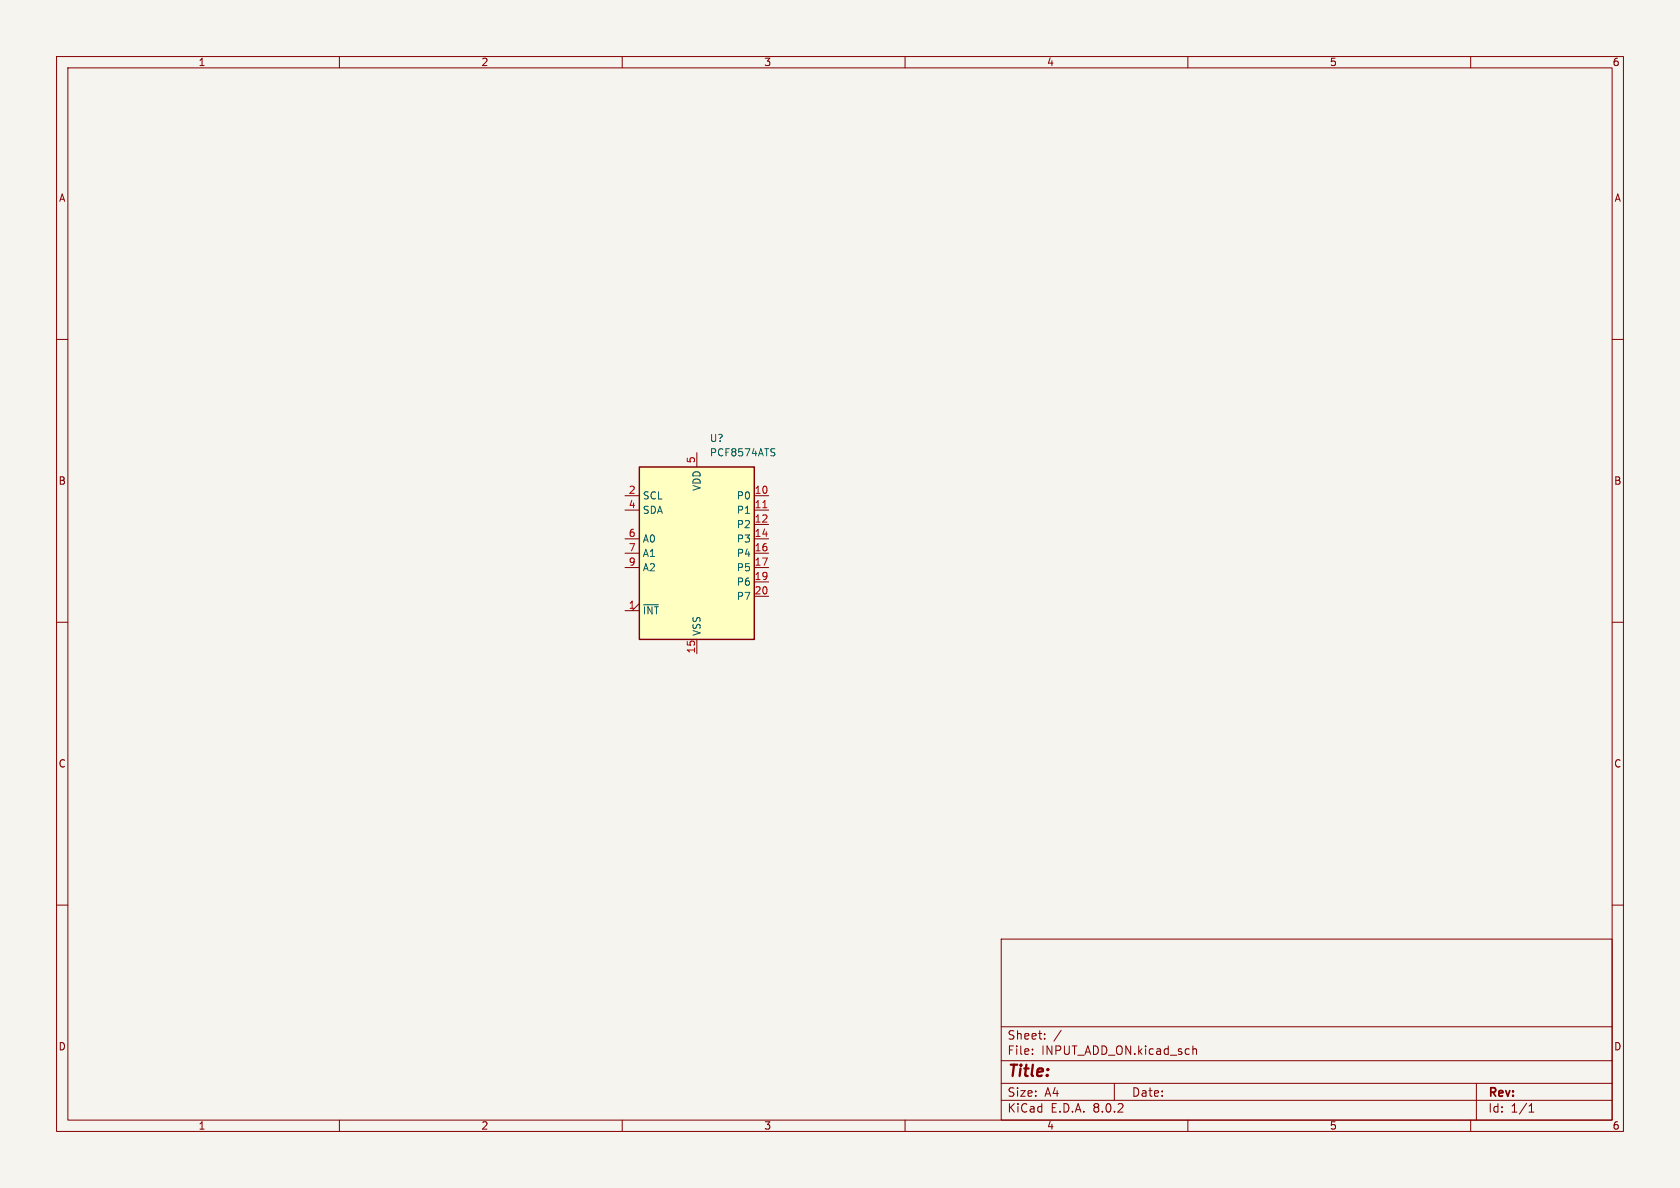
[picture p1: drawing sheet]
<svg xmlns="http://www.w3.org/2000/svg" width="297mm" height="210mm" viewBox="0 0 297 210" stroke-linecap="round" stroke-linejoin="round" font-family="sans-serif">
<path d="M0 0h297v210h-297z" fill="#f5f4ef" stroke="#f5f4ef" stroke-width=".18"/>
<g fill="none" stroke="#840000" stroke-width=".18">
<path d="M10 10h277v190h-277zM12 12h273v186h-273zM60 10v2M110 10v2M160 10v2M210 10v2M260 10v2M10 60h2M285 60h2M10 110h2M285 110h2M10 160h2"/>
<path d="M285 160h2M177 166h108v32h-108zM60 198v2M110 198v2M160 198v2M177 194.5h108M177 191.5h108M177 187.5h108M177 181.5h108M182.5 186.3v.1M182.5 185.5v.1M184.7 183.6v.1"/>
<path d="M184.7 182.8v.1M187.6 182.1l-1.3 2M197 191.5v3M210 198v2M210.9 184.9v1.5M210.9 185.5l.2-.1 .4 .1v.9M260 198v2M261 191.5v6.5M270.3 196.6h.9M270.3 195.5l.4-.4v1.5"/>
</g>
<path d="M113 82.6h20.3v30.4h-20.3z" fill="#ffffc2"/>
<path d="M113 82.6h20.3v30.4h-20.3z" fill="none" stroke="#840000" stroke-width=".25"/>
<g fill="none" stroke="#840000" stroke-width=".18">
<path d="M110.5 87.6h2.5M110.5 90.2h2.5M110.5 95.3h2.5M110.5 97.8h2.5M123.2 80v2.6M133.3 87.6h2.6M133.3 90.2h2.6M133.3 92.7h2.6M133.3 95.3h2.6M133.3 97.8h2.6M110.5 108h2.5M110.5 100.3h2.5"/>
<path d="M113 106.7l-1.2 1.3M123.2 113v2.6M133.3 100.3h2.6M133.3 102.9h2.6M133.3 105.4h2.6"/>
</g>
<path d="M136.7 80l.3 .2-.3 .4M136.8 79.3l.2 .1M113.8 106.9h2.6" fill="none" stroke="#006464" stroke-width=".18"/>
<path d="M134.9 89.8h.7" fill="none" stroke="#a90000" stroke-width=".18"/>
<text font-size="2.8" fill="#840000" x="178" y="190.9">Title:</text>
<g font-size="2.1" fill="#840000">
<text x="178" y="184">Sheet:</text>
<text x="178" y="186.7">File:</text>
<text x="184.1" y="186.7">INPUT_ADD_ON.kicad_sch</text>
<text x="178" y="196.9">KiCad</text>
<text x="178" y="194.1">Size:</text>
<text x="184.7" y="194.1">A4</text>
<text x="185.7" y="196.9">E.D.A.</text>
<text x="193.3" y="196.9">8.0.2</text>
<text x="200" y="194.1">Date:</text>
<text x="263" y="194.3">Rev:</text>
<text x="263" y="196.9">Id:</text>
<text x="267.1" y="196.9">1/1</text>
</g>
<g font-size="1.8" fill="#840000">
<text x="35" y="11.9">1</text>
<text x="85" y="11.9">2</text>
<text x="135" y="11.9">3</text>
<text x="185" y="11.9">4</text>
<text x="235" y="11.9">5</text>
<text x="285" y="11.9">6</text>
<text x="10.3" y="35.9">A</text>
<text x="285.3" y="35.9">A</text>
<text x="10.3" y="85.9">B</text>
<text x="285.3" y="85.9">B</text>
<text x="10.3" y="135.9">C</text>
<text x="285.3" y="135.9">C</text>
<text x="10.3" y="185.9">D</text>
<text x="285.3" y="185.9">D</text>
<text x="35" y="199.9">1</text>
<text x="85" y="199.9">2</text>
<text x="135" y="199.9">3</text>
<text x="185" y="199.9">4</text>
<text x="235" y="199.9">5</text>
<text x="285" y="199.9">6</text>
</g>
<g font-size="1.8" fill="#a90000">
<text x="122.9" y="82" transform="rotate(-90 122.9 82)">5</text>
<text x="111.1" y="87.4">2</text>
<text x="111.1" y="89.9">4</text>
<text x="133.3" y="87.4">10</text>
<text x="133.3" y="89.9">11</text>
<text x="111.1" y="95">6</text>
<text x="133.3" y="92.5">12</text>
<text x="133.3" y="95">14</text>
<text x="111.1" y="97.5">7</text>
<text x="111.1" y="100.1">9</text>
<text x="133.3" y="97.5">16</text>
<text x="133.3" y="100.1">17</text>
<text x="111.1" y="107.7">1</text>
<text x="133.3" y="102.6">19</text>
<text x="133.3" y="105.2">20</text>
<text x="122.9" y="115.6" transform="rotate(-90 122.9 115.6)">15</text>
</g>
<g font-size="1.8" fill="#006464">
<text x="125.4" y="78.3">U?</text>
<text x="125.4" y="80.9">PCF8574ATS</text>
<text x="113.5" y="88.5">SCL</text>
<text x="124.1" y="86.9" transform="rotate(-90 124.1 86.9)">VDD</text>
<text x="130.2" y="88.5">P0</text>
<text x="113.5" y="91">SDA</text>
<text x="130.2" y="91">P1</text>
<text x="130.2" y="93.6">P2</text>
<text x="113.5" y="96.1">A0</text>
<text x="113.5" y="98.7">A1</text>
<text x="113.5" y="101.2">A2</text>
<text x="130.2" y="96.1">P3</text>
<text x="130.2" y="98.7">P4</text>
<text x="130.2" y="101.2">P5</text>
<text x="130.2" y="103.7">P6</text>
<text x="130.2" y="106.3">P7</text>
<text x="113.5" y="108.8">~{INT}</text>
<text x="124.1" y="112.5" transform="rotate(-90 124.1 112.5)">VSS</text>
</g>
</svg>
